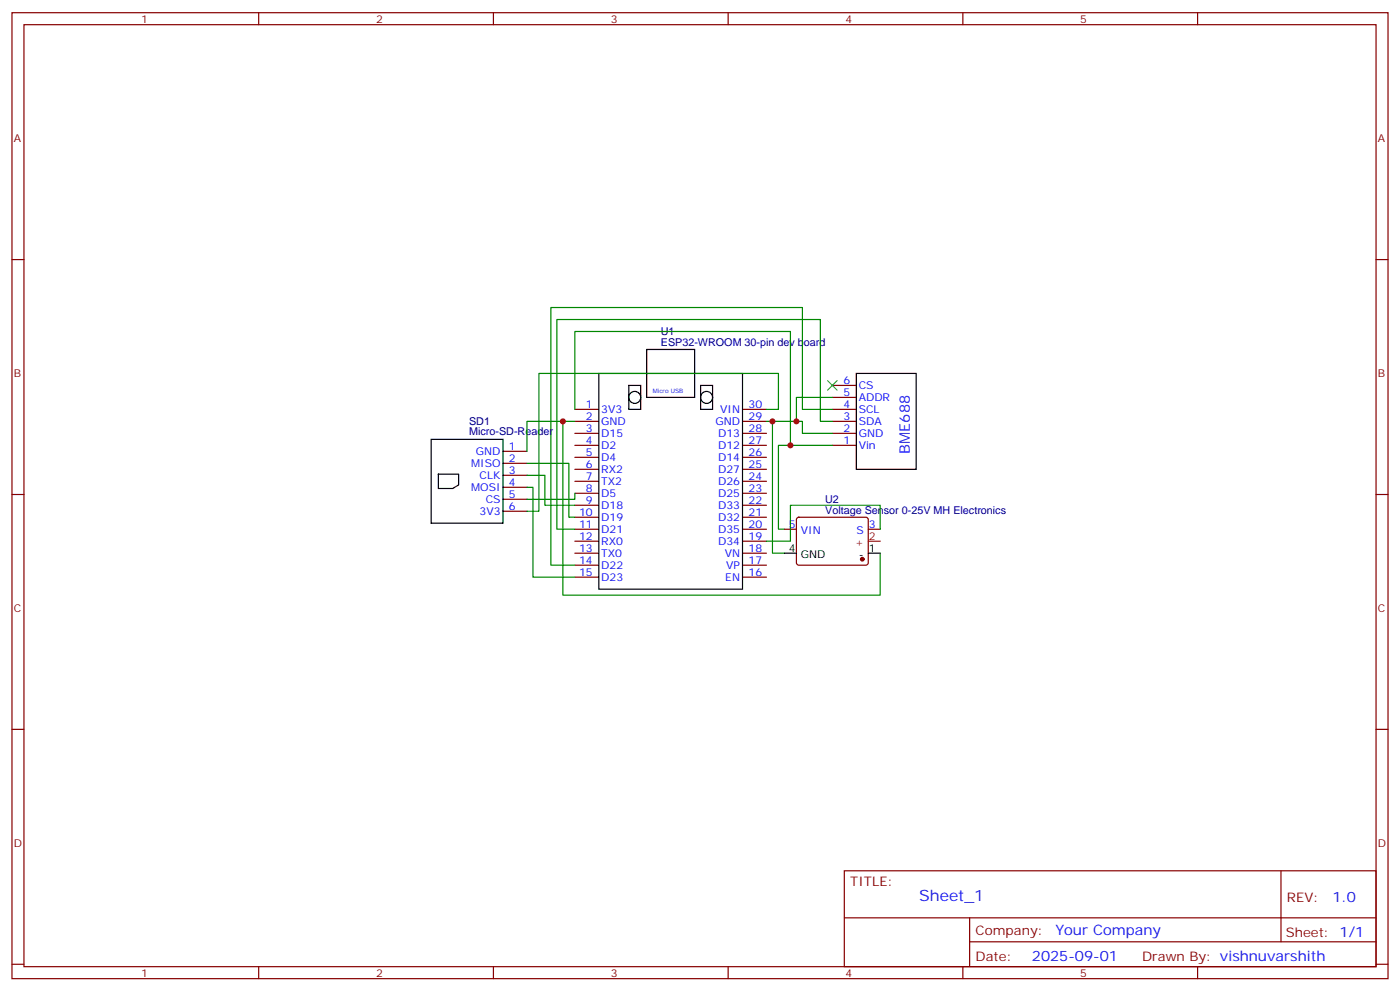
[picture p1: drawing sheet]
<svg xmlns="http://www.w3.org/2000/svg" width="412mm" height="292mm" viewBox="0 0 412 292" stroke-linecap="round" stroke-linejoin="round" font-family="sans-serif">
<g fill="none" stroke="#870000" stroke-width=".35">
<path d="M3.5 3.7h405.4v284.4h-405.4zM7.1 7.3h398.2v277.3h-398.2zM76.2 3.7v3.6M145.3 3.7v3.6M214.5 3.7v3.6M283.6 3.7v3.6M352.8 3.7v3.6M3.5 76.4h3.6M405.3 76.4h3.6M245.2 113.5h7M245.2 117h7M148.2 132.9h7"/>
<path d="M148.2 136.4h7M148.2 139.9h7M169.3 127.6h7.1M169.3 124h7.1M169.3 120.5h7.1M169.3 131.1h7.1M169.3 134.6h7.1M169.3 138.1h7.1M218.7 127.6h7.1M218.7 124h7.1M218.7 120.5h7.1M218.7 131.1h7.1"/>
<path d="M218.7 134.6h7.1M218.7 138.1h7.1M245.2 127.6h7M245.2 124h7M245.2 120.5h7M245.2 131.1h7M3.5 145.6h3.6M148.2 143.4h7M148.2 147h7M148.2 150.5h7M169.3 159.3h7.1M169.3 155.8h7.1"/>
<path d="M169.3 152.3h7.1M169.3 148.7h7.1M169.3 145.2h7.1M169.3 141.7h7.1M218.7 159.3h7.1M218.7 155.8h7.1M218.7 152.3h7.1M218.7 148.7h7.1M218.7 145.2h7.1M218.7 141.7h7.1M231.1 155.8h3.5M234.8 152.5l.5-.2h20l.5 .7-.1 12.9-.6 .5-20.1-.1-.4-.6v-12.7z"/>
<path d="M255.8 155.8h3.5M405.3 145.6h3.6M169.3 169.9h7.1M169.3 166.4h7.1M169.3 162.8h7.1M218.7 169.9h7.1M218.7 166.4h7.1M218.7 162.8h7.1M3.5 214.7h3.6M405.3 214.7h3.6M248.7 256.3h156.6v28.3h-156.6zM377.3 256.4v20.8"/>
<path d="M248.7 270.2h156.5M285.6 277.2h119.6M285.6 270.2v14.1M3.5 283.8h3.6M76.2 284.6v3.5M145.3 284.6v3.5M214.5 284.6v3.5M283.6 284.6v3.5M352.8 284.6v3.5M405.3 283.8h3.6"/>
</g>
<g fill="none" stroke="#000" stroke-width=".35">
<path d="M176.4 109.9h42.3v63.5h-42.3zM185.2 113.5h3.5v7h-3.5zM190.5 102.9h14.1v14.1h-14.1zM206.4 113.5h3.5v7h-3.5zM252.2 109.9h17.7v28.2h-17.7zM127 129.3h21.2v24.7h-21.2zM129.1 139.6h6v3.1l-1.8 1.1h-4.2zM231.1 162.8h3.5M255.8 162.8h3.5"/>
<circle cx="187" cy="117" r="1.76"/>
<circle cx="208.1" cy="117" r="1.76"/>
</g>
<g fill="none" stroke="#008700" stroke-width=".35">
<path d="M245.2 117h-10.6v7M155.2 136.4h12.4v15.9h1.7M155.2 139.9h5.3v8.8h8.8M165.8 124h-10.6v8.9M169.3 120.5v-22.9h63.5v33.5h12.4M169.3 124h-3.5v51.2h93.5v-12.4M225.8 124h10.6v3.6h8.8M225.8 120.5h3.5v-10.6h-70.6v40.6h-3.5M227.5 124v38.8h3.6M232.8 131.1h-3.5v24.7h1.8M245.2 124h-3.5v-29.9h-77.7v61.7h5.3M245.2 120.5h-8.8v-30h-74.1v75.9h7"/>
<path d="M155.2 143.4h1.8v26.5h12.3M169.3 145.2v1.8h-14.1M259.3 155.8v-7.1h-26.5v10.6h-7"/>
</g>
<circle cx="254" cy="164.6" r=".53" fill="#870000" stroke="#870000" stroke-width=".35"/>
<path d="M255.8 159.3h3.5" fill="none" stroke="#f00" stroke-width=".35"/>
<path d="M243.8 112l2.8 2.9M246.6 112l-2.8 2.9" fill="none" stroke="#3c3" stroke-width=".35"/>
<g fill="#c00">
<circle cx="234.6" cy="124" r=".88"/>
<circle cx="227.5" cy="124" r=".88"/>
<circle cx="232.8" cy="131.1" r=".88"/>
<circle cx="165.8" cy="124" r=".88"/>
</g>
<text font-size="4.6" fill="#00f" x="270.8" y="265.4">Sheet_1</text>
<g font-size="4.2" fill="#00f">
<text x="268" y="133.5" transform="rotate(-90 268 133.5)">BME688</text>
<text x="392.5" y="265.6">1.0</text>
<text x="310.9" y="275.2">Your Company</text>
<text x="304" y="283">2025-09-01</text>
</g>
<g font-size="3.9" fill="#800">
<text x="250.5" y="260.9">TITLE:</text>
<text x="379.1" y="265.6">REV:</text>
<text x="287.4" y="275.1">Company:</text>
<text x="378.7" y="275.7">Sheet: 1/1</text>
<text x="287.4" y="282.8">Date:</text>
<text x="336.4" y="282.9">Drawn By: vishnuvarshith</text>
</g>
<g font-size="3.2" fill="#800">
<text x="41.6" y="6.7">1</text>
<text x="110.8" y="6.7">2</text>
<text x="179.9" y="6.7">3</text>
<text x="249.1" y="6.7">4</text>
<text x="318.2" y="6.7">5</text>
<text x="4.1" y="41.8">A</text>
<text x="405.9" y="41.8">A</text>
<text x="4.1" y="111">B</text>
<text x="405.9" y="111">B</text>
<text x="4.1" y="180.1">C</text>
<text x="405.9" y="180.1">C</text>
<text x="4.1" y="249.3">D</text>
<text x="405.9" y="249.3">D</text>
<text x="41.6" y="287.5">1</text>
<text x="110.8" y="287.5">2</text>
<text x="179.9" y="287.5">3</text>
<text x="249.1" y="287.5">4</text>
<text x="318.2" y="287.5">5</text>
</g>
<g font-size="3.2" fill="#000080">
<text x="194.7" y="101.8">ESP32-WROOM 30-pin dev board</text>
<text x="194.7" y="98.5">U1</text>
<text x="138.2" y="125">SD1</text>
<text x="138.2" y="128.1">Micro-SD-Reader</text>
<text x="243.1" y="148">U2</text>
<text x="243.1" y="151.2">Voltage Sensor 0-25V MH Electronics</text>
</g>
<g font-size="3.2" fill="#00f">
<text x="248.5" y="113.1">6</text>
<text x="248.5" y="116.6">5</text>
<text x="252.9" y="114.5">CS</text>
<text x="252.9" y="118">ADDR</text>
<text x="172.6" y="123.7">2</text>
<text x="172.6" y="120.2">1</text>
<text x="177.1" y="125.1">GND</text>
<text x="177.1" y="121.6">3V3</text>
<text x="210.7" y="125.1">GND</text>
<text x="212.1" y="121.6">VIN</text>
<text x="220.5" y="123.7">29</text>
<text x="220.5" y="120.2">30</text>
<text x="248.5" y="120.2">4</text>
<text x="248.5" y="123.7">3</text>
<text x="252.9" y="121.6">SCL</text>
<text x="252.9" y="125.1">SDA</text>
<text x="172.6" y="130.7">4</text>
<text x="172.6" y="127.2">3</text>
<text x="177.1" y="128.6">D15</text>
<text x="211.5" y="128.6">D13</text>
<text x="220.5" y="127.2">28</text>
<text x="220.5" y="130.7">27</text>
<text x="248.5" y="127.2">2</text>
<text x="248.5" y="130.7">1</text>
<text x="252.9" y="128.6">GND</text>
<text x="138.8" y="137.4">MISO</text>
<text x="140.2" y="133.9">GND</text>
<text x="149.9" y="132.5">1</text>
<text x="149.9" y="136">2</text>
<text x="172.6" y="137.8">6</text>
<text x="172.6" y="134.3">5</text>
<text x="177.1" y="135.7">D4</text>
<text x="177.1" y="132.2">D2</text>
<text x="211.5" y="132.2">D12</text>
<text x="211.5" y="135.7">D14</text>
<text x="220.5" y="134.3">26</text>
<text x="220.5" y="137.8">25</text>
<text x="252.9" y="132.2">Vin</text>
<text x="141.3" y="141">CLK</text>
<text x="149.9" y="139.6">3</text>
<text x="149.9" y="143.1">4</text>
<text x="172.6" y="141.3">7</text>
<text x="177.1" y="142.7">TX2</text>
<text x="177.1" y="139.2">RX2</text>
<text x="211.5" y="142.7">D26</text>
<text x="211.5" y="139.2">D27</text>
<text x="220.5" y="141.3">24</text>
<text x="138.8" y="144.5">MOSI</text>
<text x="143.1" y="148">CS</text>
<text x="149.9" y="146.6">5</text>
<text x="172.6" y="148.4">9</text>
<text x="172.6" y="144.9">8</text>
<text x="177.1" y="149.8">D18</text>
<text x="177.1" y="146.3">D5</text>
<text x="211.5" y="149.8">D33</text>
<text x="211.5" y="146.3">D25</text>
<text x="220.5" y="148.4">22</text>
<text x="220.5" y="144.9">23</text>
<text x="141.3" y="151.6">3V3</text>
<text x="149.9" y="150.1">6</text>
<text x="170.6" y="155.4">11</text>
<text x="170.6" y="151.9">10</text>
<text x="177.1" y="153.3">D19</text>
<text x="211.5" y="153.3">D32</text>
<text x="220.5" y="155.4">20</text>
<text x="220.5" y="151.9">21</text>
<text x="232.4" y="155.4">5</text>
<text x="255.9" y="155.4">3</text>
<text x="170.6" y="159">12</text>
<text x="177.1" y="160.4">RX0</text>
<text x="177.1" y="156.8">D21</text>
<text x="211.5" y="160.4">D34</text>
<text x="211.5" y="156.8">D35</text>
<text x="220.5" y="159">19</text>
<text x="235.9" y="157.2">VIN</text>
<text x="252.3" y="157.2">S</text>
<text x="170.6" y="166">14</text>
<text x="170.6" y="162.5">13</text>
<text x="177.1" y="167.4">D22</text>
<text x="177.1" y="163.9">TX0</text>
<text x="213.5" y="163.9">VN</text>
<text x="213.9" y="167.4">VP</text>
<text x="220.5" y="166">17</text>
<text x="220.5" y="162.5">18</text>
<text x="170.6" y="169.5">15</text>
<text x="177.1" y="171">D23</text>
<text x="213.6" y="171">EN</text>
<text x="220.5" y="169.5">16</text>
</g>
<g font-size="3.2" fill="#f00">
<text x="251.9" y="160.7">+</text>
<text x="255.9" y="159">2</text>
</g>
<g font-size="3.2">
<text x="232.4" y="162.5">4</text>
<text x="235.9" y="164.3">GND</text>
<text x="253" y="164.3">-</text>
<text x="255.9" y="162.5">1</text>
</g>
<text font-size="1.8" fill="#00f" x="192.3" y="115.8">Micro USB</text>
</svg>
